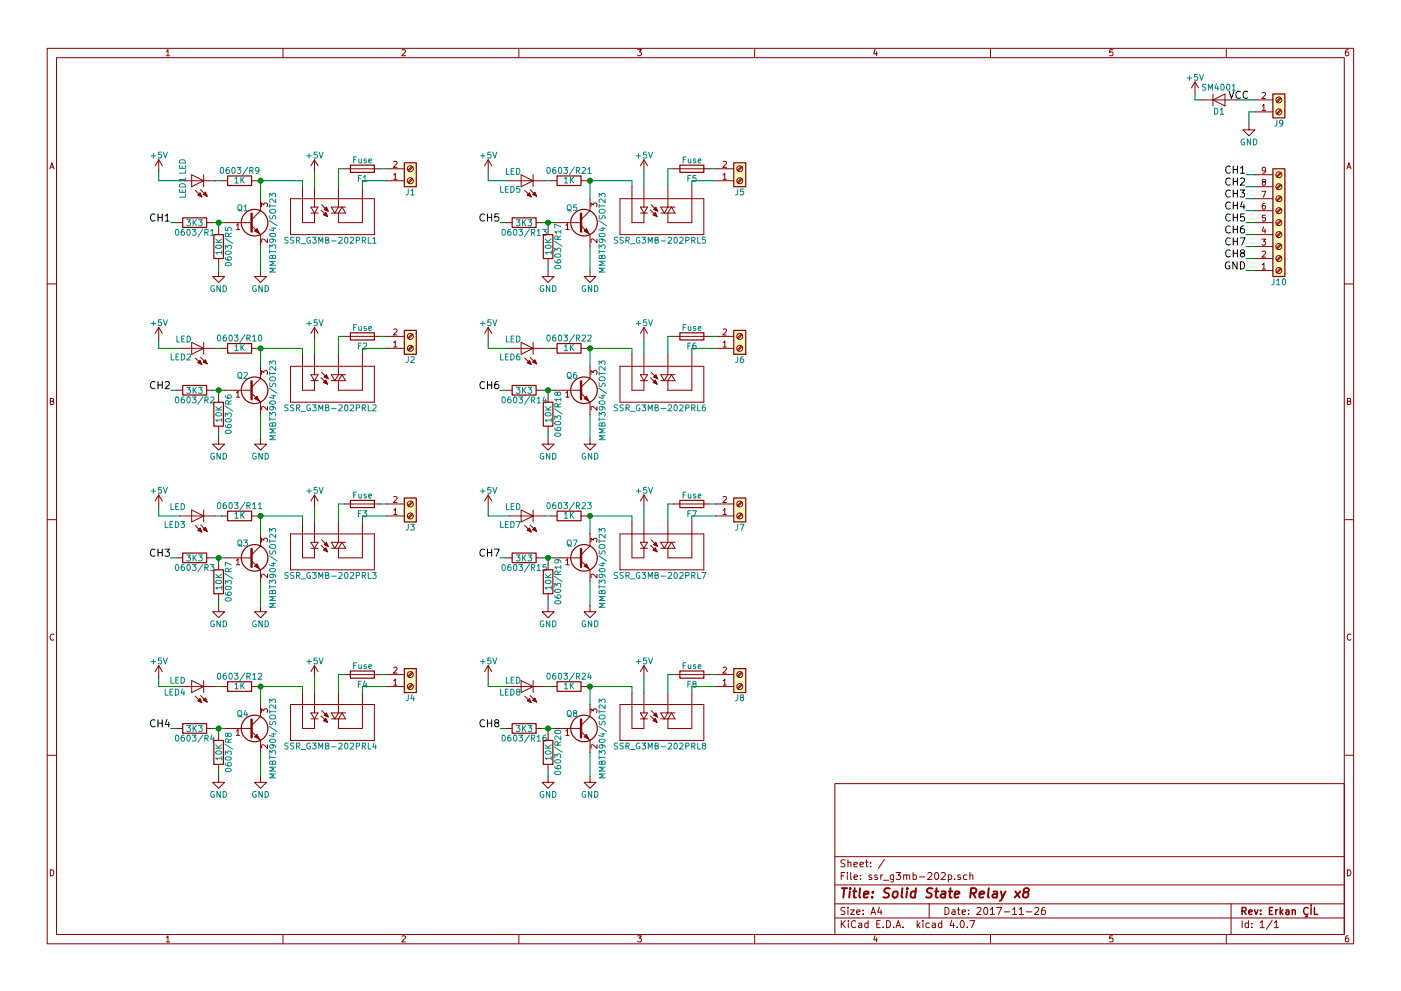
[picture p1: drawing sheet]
EESchema Schematic File Version 2
LIBS:74lvc
LIBS:74xgxx
LIBS:74xx
LIBS:ac-dc
LIBS:actel
LIBS:adafruit
LIBS:adc-dac
LIBS:allegro
LIBS:Altera
LIBS:analog_devices
LIBS:analog_switches
LIBS:atmel
LIBS:audio
LIBS:barrel_jack
LIBS:battery
LIBS:battery_management
LIBS:bbd
LIBS:beaglebone_black
LIBS:bosch
LIBS:brooktre
LIBS:ck
LIBS:cmos_ieee
LIBS:cmos4000
LIBS:conn
LIBS:conn_power
LIBS:conn_rf
LIBS:conn_rj
LIBS:Connector
LIBS:contrib
LIBS:crystal
LIBS:cypress
LIBS:dc-dc
LIBS:ddr2_sdram_sodimm
LIBS:device
LIBS:digital-audio
LIBS:diode
LIBS:display
LIBS:driver_gate
LIBS:dsp
LIBS:DSP_Microchip_DSPIC33
LIBS:elec-unifil
LIBS:EP4CE6E22C8N
LIBS:epcos
LIBS:epcos_dcc6c
LIBS:erkanKicad
LIBS:ESD_Protection
LIBS:Espressif
LIBS:fbead
LIBS:fiducial
LIBS:FPGA_Actel
LIBS:freescale_mcu
LIBS:ftdi
LIBS:GeekAmmo
LIBS:gennum
LIBS:graphic
LIBS:graphic_symbols
LIBS:hackrf_expansion
LIBS:hc11
LIBS:hdmi
LIBS:header
LIBS:hirose
LIBS:hole
LIBS:infineon
LIBS:intel
LIBS:interface
LIBS:intersil
LIBS:io_expander
LIBS:ir
LIBS:Lattice
LIBS:lcd_kingtech
LIBS:LED
LIBS:leds
LIBS:LEM
LIBS:LilyPad-Wearables
LIBS:linear
LIBS:Logic_74xgxx
LIBS:Logic_74xx
LIBS:Logic_CMOS_4000
LIBS:Logic_CMOS_IEEE
LIBS:logic_programmable
LIBS:Logic_TTL_IEEE
LIBS:logo
LIBS:ltc
LIBS:maxim
LIBS:MCU_Microchip_PIC10
LIBS:MCU_Microchip_PIC12
LIBS:MCU_Microchip_PIC16
LIBS:MCU_Microchip_PIC18
LIBS:MCU_Microchip_PIC24
LIBS:MCU_Microchip_PIC32
LIBS:MCU_NXP_Kinetis
LIBS:MCU_NXP_LPC
LIBS:MCU_NXP_S08
LIBS:MCU_Parallax
LIBS:MCU_ST_STM8
LIBS:MCU_ST_STM32
LIBS:MCU_Texas_MSP430
LIBS:mechanical
LIBS:memory
LIBS:microchip
LIBS:microchip_dspic33dsc
LIBS:microchip_pic10mcu
LIBS:microchip_pic12mcu
LIBS:microchip_pic16mcu
LIBS:microchip_pic18mcu
LIBS:microchip_pic24mcu
LIBS:microchip_pic32mcu
LIBS:microcontrollers
LIBS:microphone
LIBS:minicircuits
LIBS:modules
LIBS:molex
LIBS:mosfet
LIBS:Motor
LIBS:motor_drivers
LIBS:motorola
LIBS:motors
LIBS:msp430
LIBS:newhaven
LIBS:nordicsemi
LIBS:noritake
LIBS:nuf2101mt1g
LIBS:nxp
LIBS:nxp_armmcu
LIBS:nxp_micro
LIBS:OLIMEX_Antennas
LIBS:OLIMEX_Buttons
LIBS:OLIMEX_Cases
LIBS:OLIMEX_Connectors
LIBS:OLIMEX_Devices
LIBS:OLIMEX_Diodes
LIBS:OLIMEX_IC
LIBS:OLIMEX_Jumpers
LIBS:OLIMEX_OTHER
LIBS:OLIMEX_Power
LIBS:OLIMEX_RCL
LIBS:OLIMEX_Regulators
LIBS:OLIMEX_Switches
LIBS:OLIMEX_Transistors
LIBS:on_cat24c256
LIBS:on_semi
LIBS:onsemi
LIBS:opto
LIBS:osc
LIBS:Oscillators
LIBS:passive
LIBS:philips
LIBS:power
LIBS:Power_Management
LIBS:powerint
LIBS:pspice
LIBS:r_sense
LIBS:references
LIBS:regul
LIBS:regulator
LIBS:Relay
LIBS:relays
LIBS:rf_antenna
LIBS:rf_lna
LIBS:rfcom
LIBS:RFSolutions
LIBS:samtec
LIBS:sd
LIBS:Sensor_Current
LIBS:sensors
LIBS:sharebrained
LIBS:silabs
LIBS:siliconi
LIBS:SparkFun-Aesthetics
LIBS:SparkFun-AnalogIC
LIBS:SparkFun-Boards
LIBS:SparkFun-Capacitors
LIBS:SparkFun-Connectors
LIBS:SparkFun-DigitalIC
LIBS:SparkFun-DiscreteSemi
LIBS:SparkFun-Displays
LIBS:SparkFun-Electromechanical
LIBS:SparkFun-FreqCtrl
LIBS:SparkFun-LED
LIBS:SparkFun-Passives
LIBS:SparkFun-PowerIC
LIBS:SparkFun-Resistors
LIBS:SparkFun-Retired
LIBS:SparkFun-RF
LIBS:SparkFun-Sensors
LIBS:stm8
LIBS:stm32
LIBS:supertex
LIBS:supply
LIBS:switch
LIBS:switches
LIBS:Teensy_3_and_LC_Series_Boards_v1.1
LIBS:terminal_block
LIBS:texas
LIBS:ti
LIBS:ti_cc
LIBS:tp
LIBS:transf
LIBS:Transformer
LIBS:Transistor
LIBS:transistors
LIBS:triac_thyristor
LIBS:trs_jack
LIBS:ttl_ieee
LIBS:usb3_esd_son50-10
LIBS:usb3_micro_ab
LIBS:User-Submitted
LIBS:Valve
LIBS:valves
LIBS:video
LIBS:w_analog
LIBS:w_connectors
LIBS:w_device
LIBS:w_logic
LIBS:w_memory
LIBS:w_microcontrollers
LIBS:w_opto
LIBS:w_relay
LIBS:w_rtx
LIBS:w_transistor
LIBS:w_vacuum
LIBS:wiznet
LIBS:wolfson
LIBS:Worldsemi
LIBS:Xicor
LIBS:xilinx
LIBS:zetex
LIBS:Zilog
EELAYER 25 0
EELAYER END
$Descr A4 11693 8268
encoding utf-8
Sheet 1 1
Title "Solid State Relay x8"
Date "2017-11-26"
Rev "Erkan ÇİL"
Comp ""
Comment1 ""
Comment2 ""
Comment3 ""
Comment4 ""
$EndDescr
$Comp
L RELAY-SOLIDSTATEPTH RL1
U 1 1
P 2725 1750
F 0 "RL1" H 2300 1975 50  0000 L BNN
F 1 "SSR_G3MB-202P " H 2400 1975 50  0000 L BNN
F 2 "Relays_THT:G3MB-202P" H 2755 1900 20  0001 C CNN
F 3 "" H 2725 1750 60  0001 C CNN
	1    2725 1750
	-1   0    0    1   
$EndComp
$Comp
L MMBT3904 Q1
U 1 1
P 2075 1850
F 0 "Q1" H 1975 1975 50  0000 L CNN
F 1 "MMBT3904/SOT23" V 2275 1425 50  0000 L CNN
F 2 "TO_SOT_Packages_SMD:SOT-23" H 2275 1775 50  0001 L CIN
F 3 "" H 2075 1850 50  0001 L CNN
	1    2075 1850
	1    0    0    -1  
$EndComp
$Comp
L LED LED1
U 1 1
P 1600 1500
F 0 "LED1" H 1450 1550 50  0000 L BNN
F 1 "LED" H 1650 1550 50  0000 L BNN
F 2 "LEDs:LED_0805" H 1630 1650 20  0001 C CNN
F 3 "" H 1600 1500 60  0001 C CNN
	1    1600 1500
	0    -1   -1   0   
$EndComp
$Comp
L R 0603/R9
U 1 1
P 2000 1500
F 0 "0603/R9" V 2080 1500 50  0000 C CNN
F 1 "1K" V 2000 1500 50  0000 C CNN
F 2 "Resistors_SMD:R_0603" V 1930 1500 50  0001 C CNN
F 3 "" H 2000 1500 50  0001 C CNN
	1    2000 1500
	0    -1   -1   0   
$EndComp
$Comp
L R 0603/R1
U 1 1
P 1625 1850
F 0 "0603/R1" V 1705 1850 50  0000 C CNN
F 1 "3K3" V 1625 1850 50  0000 C CNN
F 2 "Resistors_SMD:R_0603" V 1555 1850 50  0001 C CNN
F 3 "" H 1625 1850 50  0001 C CNN
	1    1625 1850
	0    1    1    0   
$EndComp
$Comp
L R 0603/R5
U 1 1
P 1825 2050
F 0 "0603/R5" V 1905 2050 50  0000 C CNN
F 1 "10K" V 1825 2050 50  0000 C CNN
F 2 "Resistors_SMD:R_0603" V 1755 2050 50  0001 C CNN
F 3 "" H 1825 2050 50  0001 C CNN
	1    1825 2050
	1    0    0    -1  
$EndComp
$Comp
L +5V #PWR01
U 1 1
P 9975 775
F 0 "#PWR01" H 9975 625 50  0001 C CNN
F 1 "+5V" H 9975 915 50  0000 C CNN
F 2 "" H 9975 775 50  0001 C CNN
F 3 "" H 9975 775 50  0001 C CNN
	1    9975 775 
	-1   0    0    -1  
$EndComp
$Comp
L +5V #PWR02
U 1 1
P 2625 1425
F 0 "#PWR02" H 2625 1275 50  0001 C CNN
F 1 "+5V" H 2625 1565 50  0000 C CNN
F 2 "" H 2625 1425 50  0001 C CNN
F 3 "" H 2625 1425 50  0001 C CNN
	1    2625 1425
	1    0    0    -1  
$EndComp
$Comp
L GND #PWR03
U 1 1
P 10425 1025
F 0 "#PWR03" H 10425 775 50  0001 C CNN
F 1 "GND" H 10425 875 50  0000 C CNN
F 2 "" H 10425 1025 50  0001 C CNN
F 3 "" H 10425 1025 50  0001 C CNN
	1    10425 1025
	-1   0    0    -1  
$EndComp
$Comp
L GND #PWR04
U 1 1
P 1825 2250
F 0 "#PWR04" H 1825 2000 50  0001 C CNN
F 1 "GND" H 1825 2100 50  0000 C CNN
F 2 "" H 1825 2250 50  0001 C CNN
F 3 "" H 1825 2250 50  0001 C CNN
	1    1825 2250
	1    0    0    -1  
$EndComp
$Comp
L GND #PWR05
U 1 1
P 2175 2250
F 0 "#PWR05" H 2175 2000 50  0001 C CNN
F 1 "GND" H 2175 2100 50  0000 C CNN
F 2 "" H 2175 2250 50  0001 C CNN
F 3 "" H 2175 2250 50  0001 C CNN
	1    2175 2250
	1    0    0    -1  
$EndComp
$Comp
L Screw_Terminal_01x02 J1
U 1 1
P 3425 1500
F 0 "J1" H 3425 1600 50  0000 C CNN
F 1 "Screw_Terminal_01x02" H 3425 1300 50  0001 C CNN
F 2 "Connectors_Terminal_Blocks:TerminalBlock_Pheonix_PT-3.5mm_2pol" H 3425 1500 50  0001 C CNN
F 3 "" H 3425 1500 50  0001 C CNN
	1    3425 1500
	1    0    0    1   
$EndComp
Wire Wire Line
	1850 1500 1800 1500
Wire Wire Line
	2150 1500 2525 1500
Wire Wire Line
	2175 2250 2175 2050
Wire Wire Line
	1775 1850 1875 1850
Wire Wire Line
	10475 925  10425 925 
Wire Wire Line
	10425 925  10425 1025
Wire Wire Line
	10475 825  10325 825 
$Comp
L +5V #PWR06
U 1 1
P 1325 1425
F 0 "#PWR06" H 1325 1275 50  0001 C CNN
F 1 "+5V" H 1325 1565 50  0000 C CNN
F 2 "" H 1325 1425 50  0001 C CNN
F 3 "" H 1325 1425 50  0001 C CNN
	1    1325 1425
	1    0    0    -1  
$EndComp
Wire Wire Line
	1825 1900 1825 1850
Connection ~ 1825 1850
Wire Wire Line
	1825 2250 1825 2200
$Comp
L Fuse F1
U 1 1
P 3025 1400
F 0 "F1" V 3105 1400 50  0000 C CNN
F 1 "Fuse" V 2950 1400 50  0000 C CNN
F 2 "Resistors_THT:R_Axial_DIN0207_L6.3mm_D2.5mm_P10.16mm_Horizontal" V 2955 1400 50  0001 C CNN
F 3 "" H 3025 1400 50  0001 C CNN
	1    3025 1400
	0    1    1    0   
$EndComp
Wire Wire Line
	3225 1400 3175 1400
$Comp
L SM4001 D1
U 1 1
P 10175 825
F 0 "D1" H 10175 925 50  0000 C CNN
F 1 "SM4001" H 10175 725 50  0000 C CNN
F 2 "Diodes_SMD:D_1206" H 10175 650 50  0001 C CNN
F 3 "" H 10175 825 50  0001 C CNN
	1    10175 825 
	1    0    0    1   
$EndComp
Wire Wire Line
	10025 825  9975 825 
Wire Wire Line
	9975 825  9975 775 
$Comp
L Screw_Terminal_01x02 J9
U 1 1
P 10675 925
F 0 "J9" H 10675 1025 50  0000 C CNN
F 1 "Screw_Terminal_01x02" H 10500 1250 50  0001 C CNN
F 2 "Connectors_Terminal_Blocks:TerminalBlock_Pheonix_PT-3.5mm_2pol" H 10675 925 50  0001 C CNN
F 3 "" H 10675 925 50  0001 C CNN
	1    10675 925 
	1    0    0    1   
$EndComp
Wire Wire Line
	2525 1500 2525 1550
Wire Wire Line
	2625 1550 2625 1425
Wire Wire Line
	3225 1500 3025 1500
Wire Wire Line
	3025 1500 3025 1550
Wire Wire Line
	2875 1400 2825 1400
Wire Wire Line
	2825 1400 2825 1550
Wire Wire Line
	1325 1500 1500 1500
Wire Wire Line
	2175 1650 2175 1500
Connection ~ 2175 1500
Wire Wire Line
	1475 1850 1425 1850
$Comp
L Screw_Terminal_01x09 J10
U 1 1
P 10675 1850
F 0 "J10" H 10675 2350 50  0000 C CNN
F 1 "Screw_Terminal_01x09" H 10675 1350 50  0001 C CNN
F 2 "Connectors_Terminal_Blocks:TerminalBlock_Pheonix_PT-3.5mm_9pol" H 10675 1850 50  0001 C CNN
F 3 "" H 10675 1850 50  0001 C CNN
	1    10675 1850
	1    0    0    1   
$EndComp
Wire Wire Line
	10475 1550 10400 1550
Text Label 10400 1550 2    60   ~ 0
CH2
Wire Wire Line
	10475 1450 10400 1450
Text Label 10400 1450 2    60   ~ 0
CH1
Wire Wire Line
	10475 1750 10400 1750
Text Label 10400 1750 2    60   ~ 0
CH4
Wire Wire Line
	10475 1650 10400 1650
Text Label 10400 1650 2    60   ~ 0
CH3
Wire Wire Line
	10475 1950 10400 1950
Text Label 10400 1950 2    60   ~ 0
CH6
Wire Wire Line
	10475 1850 10400 1850
Text Label 10400 1850 2    60   ~ 0
CH5
Wire Wire Line
	10475 2150 10400 2150
Text Label 10400 2150 2    60   ~ 0
CH8
Wire Wire Line
	10475 2050 10400 2050
Text Label 10400 2050 2    60   ~ 0
CH7
Wire Wire Line
	10475 2250 10400 2250
Text Label 10400 2250 2    60   ~ 0
GND
Text Label 1425 1850 2    60   ~ 0
CH1
Wire Wire Line
	1325 1425 1325 1500
Text Label 10425 825  2    60   ~ 0
VCC
$Comp
L RELAY-SOLIDSTATEPTH RL5
U 1 1
P 5475 1750
F 0 "RL5" H 5050 1975 50  0000 L BNN
F 1 "SSR_G3MB-202P " H 5150 1975 50  0000 L BNN
F 2 "Relays_THT:G3MB-202P" H 5505 1900 20  0001 C CNN
F 3 "" H 5475 1750 60  0001 C CNN
	1    5475 1750
	-1   0    0    1   
$EndComp
$Comp
L MMBT3904 Q5
U 1 1
P 4825 1850
F 0 "Q5" H 4725 1975 50  0000 L CNN
F 1 "MMBT3904/SOT23" V 5025 1425 50  0000 L CNN
F 2 "TO_SOT_Packages_SMD:SOT-23" H 5025 1775 50  0001 L CIN
F 3 "" H 4825 1850 50  0001 L CNN
	1    4825 1850
	1    0    0    -1  
$EndComp
$Comp
L LED LED5
U 1 1
P 4350 1500
F 0 "LED5" V 4300 1500 50  0000 L BNN
F 1 "LED" V 4450 1500 50  0000 L BNN
F 2 "LEDs:LED_0805" H 4380 1650 20  0001 C CNN
F 3 "" H 4350 1500 60  0001 C CNN
	1    4350 1500
	0    -1   -1   0   
$EndComp
$Comp
L R 0603/R21
U 1 1
P 4750 1500
F 0 "0603/R21" V 4830 1500 50  0000 C CNN
F 1 "1K" V 4750 1500 50  0000 C CNN
F 2 "Resistors_SMD:R_0603" V 4680 1500 50  0001 C CNN
F 3 "" H 4750 1500 50  0001 C CNN
	1    4750 1500
	0    -1   -1   0   
$EndComp
$Comp
L R 0603/R13
U 1 1
P 4375 1850
F 0 "0603/R13" V 4455 1850 50  0000 C CNN
F 1 "3K3" V 4375 1850 50  0000 C CNN
F 2 "Resistors_SMD:R_0603" V 4305 1850 50  0001 C CNN
F 3 "" H 4375 1850 50  0001 C CNN
	1    4375 1850
	0    1    1    0   
$EndComp
$Comp
L R 0603/R17
U 1 1
P 4575 2050
F 0 "0603/R17" V 4655 2050 50  0000 C CNN
F 1 "10K" V 4575 2050 50  0000 C CNN
F 2 "Resistors_SMD:R_0603" V 4505 2050 50  0001 C CNN
F 3 "" H 4575 2050 50  0001 C CNN
	1    4575 2050
	1    0    0    -1  
$EndComp
$Comp
L +5V #PWR07
U 1 1
P 5375 1425
F 0 "#PWR07" H 5375 1275 50  0001 C CNN
F 1 "+5V" H 5375 1565 50  0000 C CNN
F 2 "" H 5375 1425 50  0001 C CNN
F 3 "" H 5375 1425 50  0001 C CNN
	1    5375 1425
	1    0    0    -1  
$EndComp
$Comp
L GND #PWR08
U 1 1
P 4575 2250
F 0 "#PWR08" H 4575 2000 50  0001 C CNN
F 1 "GND" H 4575 2100 50  0000 C CNN
F 2 "" H 4575 2250 50  0001 C CNN
F 3 "" H 4575 2250 50  0001 C CNN
	1    4575 2250
	1    0    0    -1  
$EndComp
$Comp
L GND #PWR09
U 1 1
P 4925 2250
F 0 "#PWR09" H 4925 2000 50  0001 C CNN
F 1 "GND" H 4925 2100 50  0000 C CNN
F 2 "" H 4925 2250 50  0001 C CNN
F 3 "" H 4925 2250 50  0001 C CNN
	1    4925 2250
	1    0    0    -1  
$EndComp
$Comp
L Screw_Terminal_01x02 J5
U 1 1
P 6175 1500
F 0 "J5" H 6175 1600 50  0000 C CNN
F 1 "Screw_Terminal_01x02" H 6175 1300 50  0001 C CNN
F 2 "Connectors_Terminal_Blocks:TerminalBlock_Pheonix_PT-3.5mm_2pol" H 6175 1500 50  0001 C CNN
F 3 "" H 6175 1500 50  0001 C CNN
	1    6175 1500
	1    0    0    1   
$EndComp
Wire Wire Line
	4600 1500 4550 1500
Wire Wire Line
	4900 1500 5275 1500
Wire Wire Line
	4925 2250 4925 2050
Wire Wire Line
	4525 1850 4625 1850
$Comp
L +5V #PWR010
U 1 1
P 4075 1425
F 0 "#PWR010" H 4075 1275 50  0001 C CNN
F 1 "+5V" H 4075 1565 50  0000 C CNN
F 2 "" H 4075 1425 50  0001 C CNN
F 3 "" H 4075 1425 50  0001 C CNN
	1    4075 1425
	1    0    0    -1  
$EndComp
Wire Wire Line
	4575 1900 4575 1850
Connection ~ 4575 1850
Wire Wire Line
	4575 2250 4575 2200
$Comp
L Fuse F5
U 1 1
P 5775 1400
F 0 "F5" V 5855 1400 50  0000 C CNN
F 1 "Fuse" V 5700 1400 50  0000 C CNN
F 2 "Resistors_THT:R_Axial_DIN0207_L6.3mm_D2.5mm_P10.16mm_Horizontal" V 5705 1400 50  0001 C CNN
F 3 "" H 5775 1400 50  0001 C CNN
	1    5775 1400
	0    1    1    0   
$EndComp
Wire Wire Line
	5975 1400 5925 1400
Wire Wire Line
	5275 1500 5275 1550
Wire Wire Line
	5375 1550 5375 1425
Wire Wire Line
	5975 1500 5775 1500
Wire Wire Line
	5775 1500 5775 1550
Wire Wire Line
	5625 1400 5575 1400
Wire Wire Line
	5575 1400 5575 1550
Wire Wire Line
	4075 1500 4250 1500
Wire Wire Line
	4925 1650 4925 1500
Connection ~ 4925 1500
Wire Wire Line
	4225 1850 4175 1850
Text Label 4175 1850 2    60   ~ 0
CH5
Wire Wire Line
	4075 1425 4075 1500
$Comp
L RELAY-SOLIDSTATEPTH RL2
U 1 1
P 2725 3150
F 0 "RL2" H 2300 3375 50  0000 L BNN
F 1 "SSR_G3MB-202P " H 2400 3375 50  0000 L BNN
F 2 "Relays_THT:G3MB-202P" H 2755 3300 20  0001 C CNN
F 3 "" H 2725 3150 60  0001 C CNN
	1    2725 3150
	-1   0    0    1   
$EndComp
$Comp
L MMBT3904 Q2
U 1 1
P 2075 3250
F 0 "Q2" H 1975 3375 50  0000 L CNN
F 1 "MMBT3904/SOT23" V 2275 2825 50  0000 L CNN
F 2 "TO_SOT_Packages_SMD:SOT-23" H 2275 3175 50  0001 L CIN
F 3 "" H 2075 3250 50  0001 L CNN
	1    2075 3250
	1    0    0    -1  
$EndComp
$Comp
L LED LED2
U 1 1
P 1600 2900
F 0 "LED2" V 1550 2900 50  0000 L BNN
F 1 "LED" V 1700 2900 50  0000 L BNN
F 2 "LEDs:LED_0805" H 1630 3050 20  0001 C CNN
F 3 "" H 1600 2900 60  0001 C CNN
	1    1600 2900
	0    -1   -1   0   
$EndComp
$Comp
L R 0603/R10
U 1 1
P 2000 2900
F 0 "0603/R10" V 2080 2900 50  0000 C CNN
F 1 "1K" V 2000 2900 50  0000 C CNN
F 2 "Resistors_SMD:R_0603" V 1930 2900 50  0001 C CNN
F 3 "" H 2000 2900 50  0001 C CNN
	1    2000 2900
	0    -1   -1   0   
$EndComp
$Comp
L R 0603/R2
U 1 1
P 1625 3250
F 0 "0603/R2" V 1705 3250 50  0000 C CNN
F 1 "3K3" V 1625 3250 50  0000 C CNN
F 2 "Resistors_SMD:R_0603" V 1555 3250 50  0001 C CNN
F 3 "" H 1625 3250 50  0001 C CNN
	1    1625 3250
	0    1    1    0   
$EndComp
$Comp
L R 0603/R6
U 1 1
P 1825 3450
F 0 "0603/R6" V 1905 3450 50  0000 C CNN
F 1 "10K" V 1825 3450 50  0000 C CNN
F 2 "Resistors_SMD:R_0603" V 1755 3450 50  0001 C CNN
F 3 "" H 1825 3450 50  0001 C CNN
	1    1825 3450
	1    0    0    -1  
$EndComp
$Comp
L +5V #PWR011
U 1 1
P 2625 2825
F 0 "#PWR011" H 2625 2675 50  0001 C CNN
F 1 "+5V" H 2625 2965 50  0000 C CNN
F 2 "" H 2625 2825 50  0001 C CNN
F 3 "" H 2625 2825 50  0001 C CNN
	1    2625 2825
	1    0    0    -1  
$EndComp
$Comp
L GND #PWR012
U 1 1
P 1825 3650
F 0 "#PWR012" H 1825 3400 50  0001 C CNN
F 1 "GND" H 1825 3500 50  0000 C CNN
F 2 "" H 1825 3650 50  0001 C CNN
F 3 "" H 1825 3650 50  0001 C CNN
	1    1825 3650
	1    0    0    -1  
$EndComp
$Comp
L GND #PWR013
U 1 1
P 2175 3650
F 0 "#PWR013" H 2175 3400 50  0001 C CNN
F 1 "GND" H 2175 3500 50  0000 C CNN
F 2 "" H 2175 3650 50  0001 C CNN
F 3 "" H 2175 3650 50  0001 C CNN
	1    2175 3650
	1    0    0    -1  
$EndComp
$Comp
L Screw_Terminal_01x02 J2
U 1 1
P 3425 2900
F 0 "J2" H 3425 3000 50  0000 C CNN
F 1 "Screw_Terminal_01x02" H 3425 2700 50  0001 C CNN
F 2 "Connectors_Terminal_Blocks:TerminalBlock_Pheonix_PT-3.5mm_2pol" H 3425 2900 50  0001 C CNN
F 3 "" H 3425 2900 50  0001 C CNN
	1    3425 2900
	1    0    0    1   
$EndComp
Wire Wire Line
	1850 2900 1800 2900
Wire Wire Line
	2150 2900 2525 2900
Wire Wire Line
	2175 3650 2175 3450
Wire Wire Line
	1775 3250 1875 3250
$Comp
L +5V #PWR014
U 1 1
P 1325 2825
F 0 "#PWR014" H 1325 2675 50  0001 C CNN
F 1 "+5V" H 1325 2965 50  0000 C CNN
F 2 "" H 1325 2825 50  0001 C CNN
F 3 "" H 1325 2825 50  0001 C CNN
	1    1325 2825
	1    0    0    -1  
$EndComp
Wire Wire Line
	1825 3300 1825 3250
Connection ~ 1825 3250
Wire Wire Line
	1825 3650 1825 3600
$Comp
L Fuse F2
U 1 1
P 3025 2800
F 0 "F2" V 3105 2800 50  0000 C CNN
F 1 "Fuse" V 2950 2800 50  0000 C CNN
F 2 "Resistors_THT:R_Axial_DIN0207_L6.3mm_D2.5mm_P10.16mm_Horizontal" V 2955 2800 50  0001 C CNN
F 3 "" H 3025 2800 50  0001 C CNN
	1    3025 2800
	0    1    1    0   
$EndComp
Wire Wire Line
	3225 2800 3175 2800
Wire Wire Line
	2525 2900 2525 2950
Wire Wire Line
	2625 2950 2625 2825
Wire Wire Line
	3225 2900 3025 2900
Wire Wire Line
	3025 2900 3025 2950
Wire Wire Line
	2875 2800 2825 2800
Wire Wire Line
	2825 2800 2825 2950
Wire Wire Line
	1325 2900 1500 2900
Wire Wire Line
	2175 3050 2175 2900
Connection ~ 2175 2900
Wire Wire Line
	1475 3250 1425 3250
Text Label 1425 3250 2    60   ~ 0
CH2
Wire Wire Line
	1325 2825 1325 2900
$Comp
L RELAY-SOLIDSTATEPTH RL6
U 1 1
P 5475 3150
F 0 "RL6" H 5050 3375 50  0000 L BNN
F 1 "SSR_G3MB-202P " H 5150 3375 50  0000 L BNN
F 2 "Relays_THT:G3MB-202P" H 5505 3300 20  0001 C CNN
F 3 "" H 5475 3150 60  0001 C CNN
	1    5475 3150
	-1   0    0    1   
$EndComp
$Comp
L MMBT3904 Q6
U 1 1
P 4825 3250
F 0 "Q6" H 4725 3375 50  0000 L CNN
F 1 "MMBT3904/SOT23" V 5025 2825 50  0000 L CNN
F 2 "TO_SOT_Packages_SMD:SOT-23" H 5025 3175 50  0001 L CIN
F 3 "" H 4825 3250 50  0001 L CNN
	1    4825 3250
	1    0    0    -1  
$EndComp
$Comp
L LED LED6
U 1 1
P 4350 2900
F 0 "LED6" V 4300 2900 50  0000 L BNN
F 1 "LED" V 4450 2900 50  0000 L BNN
F 2 "LEDs:LED_0805" H 4380 3050 20  0001 C CNN
F 3 "" H 4350 2900 60  0001 C CNN
	1    4350 2900
	0    -1   -1   0   
$EndComp
$Comp
L R 0603/R22
U 1 1
P 4750 2900
F 0 "0603/R22" V 4830 2900 50  0000 C CNN
F 1 "1K" V 4750 2900 50  0000 C CNN
F 2 "Resistors_SMD:R_0603" V 4680 2900 50  0001 C CNN
F 3 "" H 4750 2900 50  0001 C CNN
	1    4750 2900
	0    -1   -1   0   
$EndComp
$Comp
L R 0603/R14
U 1 1
P 4375 3250
F 0 "0603/R14" V 4455 3250 50  0000 C CNN
F 1 "3K3" V 4375 3250 50  0000 C CNN
F 2 "Resistors_SMD:R_0603" V 4305 3250 50  0001 C CNN
F 3 "" H 4375 3250 50  0001 C CNN
	1    4375 3250
	0    1    1    0   
$EndComp
$Comp
L R 0603/R18
U 1 1
P 4575 3450
F 0 "0603/R18" V 4655 3450 50  0000 C CNN
F 1 "10K" V 4575 3450 50  0000 C CNN
F 2 "Resistors_SMD:R_0603" V 4505 3450 50  0001 C CNN
F 3 "" H 4575 3450 50  0001 C CNN
	1    4575 3450
	1    0    0    -1  
$EndComp
$Comp
L +5V #PWR015
U 1 1
P 5375 2825
F 0 "#PWR015" H 5375 2675 50  0001 C CNN
F 1 "+5V" H 5375 2965 50  0000 C CNN
F 2 "" H 5375 2825 50  0001 C CNN
F 3 "" H 5375 2825 50  0001 C CNN
	1    5375 2825
	1    0    0    -1  
$EndComp
$Comp
L GND #PWR016
U 1 1
P 4575 3650
F 0 "#PWR016" H 4575 3400 50  0001 C CNN
F 1 "GND" H 4575 3500 50  0000 C CNN
F 2 "" H 4575 3650 50  0001 C CNN
F 3 "" H 4575 3650 50  0001 C CNN
	1    4575 3650
	1    0    0    -1  
$EndComp
$Comp
L GND #PWR017
U 1 1
P 4925 3650
F 0 "#PWR017" H 4925 3400 50  0001 C CNN
F 1 "GND" H 4925 3500 50  0000 C CNN
F 2 "" H 4925 3650 50  0001 C CNN
F 3 "" H 4925 3650 50  0001 C CNN
	1    4925 3650
	1    0    0    -1  
$EndComp
$Comp
L Screw_Terminal_01x02 J6
U 1 1
P 6175 2900
F 0 "J6" H 6175 3000 50  0000 C CNN
F 1 "Screw_Terminal_01x02" H 6175 2700 50  0001 C CNN
F 2 "Connectors_Terminal_Blocks:TerminalBlock_Pheonix_PT-3.5mm_2pol" H 6175 2900 50  0001 C CNN
F 3 "" H 6175 2900 50  0001 C CNN
	1    6175 2900
	1    0    0    1   
$EndComp
Wire Wire Line
	4600 2900 4550 2900
Wire Wire Line
	4900 2900 5275 2900
Wire Wire Line
	4925 3650 4925 3450
Wire Wire Line
	4525 3250 4625 3250
$Comp
L +5V #PWR018
U 1 1
P 4075 2825
F 0 "#PWR018" H 4075 2675 50  0001 C CNN
F 1 "+5V" H 4075 2965 50  0000 C CNN
F 2 "" H 4075 2825 50  0001 C CNN
F 3 "" H 4075 2825 50  0001 C CNN
	1    4075 2825
	1    0    0    -1  
$EndComp
Wire Wire Line
	4575 3300 4575 3250
Connection ~ 4575 3250
Wire Wire Line
	4575 3650 4575 3600
$Comp
L Fuse F6
U 1 1
P 5775 2800
F 0 "F6" V 5855 2800 50  0000 C CNN
F 1 "Fuse" V 5700 2800 50  0000 C CNN
F 2 "Resistors_THT:R_Axial_DIN0207_L6.3mm_D2.5mm_P10.16mm_Horizontal" V 5705 2800 50  0001 C CNN
F 3 "" H 5775 2800 50  0001 C CNN
	1    5775 2800
	0    1    1    0   
$EndComp
Wire Wire Line
	5975 2800 5925 2800
Wire Wire Line
	5275 2900 5275 2950
Wire Wire Line
	5375 2950 5375 2825
Wire Wire Line
	5975 2900 5775 2900
Wire Wire Line
	5775 2900 5775 2950
Wire Wire Line
	5625 2800 5575 2800
Wire Wire Line
	5575 2800 5575 2950
Wire Wire Line
	4075 2900 4250 2900
Wire Wire Line
	4925 3050 4925 2900
Connection ~ 4925 2900
Wire Wire Line
	4225 3250 4175 3250
Text Label 4175 3250 2    60   ~ 0
CH6
Wire Wire Line
	4075 2825 4075 2900
$Comp
L RELAY-SOLIDSTATEPTH RL3
U 1 1
P 2725 4550
F 0 "RL3" H 2300 4775 50  0000 L BNN
F 1 "SSR_G3MB-202P " H 2400 4775 50  0000 L BNN
F 2 "Relays_THT:G3MB-202P" H 2755 4700 20  0001 C CNN
F 3 "" H 2725 4550 60  0001 C CNN
	1    2725 4550
	-1   0    0    1   
$EndComp
$Comp
L MMBT3904 Q3
U 1 1
P 2075 4650
F 0 "Q3" H 1975 4775 50  0000 L CNN
F 1 "MMBT3904/SOT23" V 2275 4225 50  0000 L CNN
F 2 "TO_SOT_Packages_SMD:SOT-23" H 2275 4575 50  0001 L CIN
F 3 "" H 2075 4650 50  0001 L CNN
	1    2075 4650
	1    0    0    -1  
$EndComp
$Comp
L LED LED3
U 1 1
P 1600 4300
F 0 "LED3" V 1550 4350 50  0000 L BNN
F 1 "LED" V 1700 4350 50  0000 L BNN
F 2 "LEDs:LED_0805" H 1630 4450 20  0001 C CNN
F 3 "" H 1600 4300 60  0001 C CNN
	1    1600 4300
	0    -1   -1   0   
$EndComp
$Comp
L R 0603/R11
U 1 1
P 2000 4300
F 0 "0603/R11" V 2080 4300 50  0000 C CNN
F 1 "1K" V 2000 4300 50  0000 C CNN
F 2 "Resistors_SMD:R_0603" V 1930 4300 50  0001 C CNN
F 3 "" H 2000 4300 50  0001 C CNN
	1    2000 4300
	0    -1   -1   0   
$EndComp
$Comp
L R 0603/R3
U 1 1
P 1625 4650
F 0 "0603/R3" V 1705 4650 50  0000 C CNN
F 1 "3K3" V 1625 4650 50  0000 C CNN
F 2 "Resistors_SMD:R_0603" V 1555 4650 50  0001 C CNN
F 3 "" H 1625 4650 50  0001 C CNN
	1    1625 4650
	0    1    1    0   
$EndComp
$Comp
L R 0603/R7
U 1 1
P 1825 4850
F 0 "0603/R7" V 1905 4850 50  0000 C CNN
F 1 "10K" V 1825 4850 50  0000 C CNN
F 2 "Resistors_SMD:R_0603" V 1755 4850 50  0001 C CNN
F 3 "" H 1825 4850 50  0001 C CNN
	1    1825 4850
	1    0    0    -1  
$EndComp
$Comp
L +5V #PWR019
U 1 1
P 2625 4225
F 0 "#PWR019" H 2625 4075 50  0001 C CNN
F 1 "+5V" H 2625 4365 50  0000 C CNN
F 2 "" H 2625 4225 50  0001 C CNN
F 3 "" H 2625 4225 50  0001 C CNN
	1    2625 4225
	1    0    0    -1  
$EndComp
$Comp
L GND #PWR020
U 1 1
P 1825 5050
F 0 "#PWR020" H 1825 4800 50  0001 C CNN
F 1 "GND" H 1825 4900 50  0000 C CNN
F 2 "" H 1825 5050 50  0001 C CNN
F 3 "" H 1825 5050 50  0001 C CNN
	1    1825 5050
	1    0    0    -1  
$EndComp
$Comp
L GND #PWR021
U 1 1
P 2175 5050
F 0 "#PWR021" H 2175 4800 50  0001 C CNN
F 1 "GND" H 2175 4900 50  0000 C CNN
F 2 "" H 2175 5050 50  0001 C CNN
F 3 "" H 2175 5050 50  0001 C CNN
	1    2175 5050
	1    0    0    -1  
$EndComp
$Comp
L Screw_Terminal_01x02 J3
U 1 1
P 3425 4300
F 0 "J3" H 3425 4400 50  0000 C CNN
F 1 "Screw_Terminal_01x02" H 3425 4100 50  0001 C CNN
F 2 "Connectors_Terminal_Blocks:TerminalBlock_Pheonix_PT-3.5mm_2pol" H 3425 4300 50  0001 C CNN
F 3 "" H 3425 4300 50  0001 C CNN
	1    3425 4300
	1    0    0    1   
$EndComp
Wire Wire Line
	1850 4300 1800 4300
Wire Wire Line
	2150 4300 2525 4300
Wire Wire Line
	2175 5050 2175 4850
Wire Wire Line
	1775 4650 1875 4650
$Comp
L +5V #PWR022
U 1 1
P 1325 4225
F 0 "#PWR022" H 1325 4075 50  0001 C CNN
F 1 "+5V" H 1325 4365 50  0000 C CNN
F 2 "" H 1325 4225 50  0001 C CNN
F 3 "" H 1325 4225 50  0001 C CNN
	1    1325 4225
	1    0    0    -1  
$EndComp
Wire Wire Line
	1825 4700 1825 4650
Connection ~ 1825 4650
Wire Wire Line
	1825 5050 1825 5000
$Comp
L Fuse F3
U 1 1
P 3025 4200
F 0 "F3" V 3105 4200 50  0000 C CNN
F 1 "Fuse" V 2950 4200 50  0000 C CNN
F 2 "Resistors_THT:R_Axial_DIN0207_L6.3mm_D2.5mm_P10.16mm_Horizontal" V 2955 4200 50  0001 C CNN
F 3 "" H 3025 4200 50  0001 C CNN
	1    3025 4200
	0    1    1    0   
$EndComp
Wire Wire Line
	3225 4200 3175 4200
Wire Wire Line
	2525 4300 2525 4350
Wire Wire Line
	2625 4350 2625 4225
Wire Wire Line
	3225 4300 3025 4300
Wire Wire Line
	3025 4300 3025 4350
Wire Wire Line
	2875 4200 2825 4200
Wire Wire Line
	2825 4200 2825 4350
Wire Wire Line
	1325 4300 1500 4300
Wire Wire Line
	2175 4450 2175 4300
Connection ~ 2175 4300
Wire Wire Line
	1475 4650 1425 4650
Text Label 1425 4650 2    60   ~ 0
CH3
Wire Wire Line
	1325 4225 1325 4300
$Comp
L RELAY-SOLIDSTATEPTH RL7
U 1 1
P 5475 4550
F 0 "RL7" H 5050 4775 50  0000 L BNN
F 1 "SSR_G3MB-202P " H 5150 4775 50  0000 L BNN
F 2 "Relays_THT:G3MB-202P" H 5505 4700 20  0001 C CNN
F 3 "" H 5475 4550 60  0001 C CNN
	1    5475 4550
	-1   0    0    1   
$EndComp
$Comp
L MMBT3904 Q7
U 1 1
P 4825 4650
F 0 "Q7" H 4725 4775 50  0000 L CNN
F 1 "MMBT3904/SOT23" V 5025 4225 50  0000 L CNN
F 2 "TO_SOT_Packages_SMD:SOT-23" H 5025 4575 50  0001 L CIN
F 3 "" H 4825 4650 50  0001 L CNN
	1    4825 4650
	1    0    0    -1  
$EndComp
$Comp
L LED LED7
U 1 1
P 4350 4300
F 0 "LED7" V 4300 4300 50  0000 L BNN
F 1 "LED" V 4450 4300 50  0000 L BNN
F 2 "LEDs:LED_0805" H 4380 4450 20  0001 C CNN
F 3 "" H 4350 4300 60  0001 C CNN
	1    4350 4300
	0    -1   -1   0   
$EndComp
$Comp
L R 0603/R23
U 1 1
P 4750 4300
F 0 "0603/R23" V 4830 4300 50  0000 C CNN
F 1 "1K" V 4750 4300 50  0000 C CNN
F 2 "Resistors_SMD:R_0603" V 4680 4300 50  0001 C CNN
F 3 "" H 4750 4300 50  0001 C CNN
	1    4750 4300
	0    -1   -1   0   
$EndComp
$Comp
L R 0603/R15
U 1 1
P 4375 4650
F 0 "0603/R15" V 4455 4650 50  0000 C CNN
F 1 "3K3" V 4375 4650 50  0000 C CNN
F 2 "Resistors_SMD:R_0603" V 4305 4650 50  0001 C CNN
F 3 "" H 4375 4650 50  0001 C CNN
	1    4375 4650
	0    1    1    0   
$EndComp
$Comp
L R 0603/R19
U 1 1
P 4575 4850
F 0 "0603/R19" V 4655 4850 50  0000 C CNN
F 1 "10K" V 4575 4850 50  0000 C CNN
F 2 "Resistors_SMD:R_0603" V 4505 4850 50  0001 C CNN
F 3 "" H 4575 4850 50  0001 C CNN
	1    4575 4850
	1    0    0    -1  
$EndComp
$Comp
L +5V #PWR023
U 1 1
P 5375 4225
F 0 "#PWR023" H 5375 4075 50  0001 C CNN
F 1 "+5V" H 5375 4365 50  0000 C CNN
F 2 "" H 5375 4225 50  0001 C CNN
F 3 "" H 5375 4225 50  0001 C CNN
	1    5375 4225
	1    0    0    -1  
$EndComp
$Comp
L GND #PWR024
U 1 1
P 4575 5050
F 0 "#PWR024" H 4575 4800 50  0001 C CNN
F 1 "GND" H 4575 4900 50  0000 C CNN
F 2 "" H 4575 5050 50  0001 C CNN
F 3 "" H 4575 5050 50  0001 C CNN
	1    4575 5050
	1    0    0    -1  
$EndComp
$Comp
L GND #PWR025
U 1 1
P 4925 5050
F 0 "#PWR025" H 4925 4800 50  0001 C CNN
F 1 "GND" H 4925 4900 50  0000 C CNN
F 2 "" H 4925 5050 50  0001 C CNN
F 3 "" H 4925 5050 50  0001 C CNN
	1    4925 5050
	1    0    0    -1  
$EndComp
$Comp
L Screw_Terminal_01x02 J7
U 1 1
P 6175 4300
F 0 "J7" H 6175 4400 50  0000 C CNN
F 1 "Screw_Terminal_01x02" H 6175 4100 50  0001 C CNN
F 2 "Connectors_Terminal_Blocks:TerminalBlock_Pheonix_PT-3.5mm_2pol" H 6175 4300 50  0001 C CNN
F 3 "" H 6175 4300 50  0001 C CNN
	1    6175 4300
	1    0    0    1   
$EndComp
Wire Wire Line
	4600 4300 4550 4300
Wire Wire Line
	4900 4300 5275 4300
Wire Wire Line
	4925 5050 4925 4850
Wire Wire Line
	4525 4650 4625 4650
$Comp
L +5V #PWR026
U 1 1
P 4075 4225
F 0 "#PWR026" H 4075 4075 50  0001 C CNN
F 1 "+5V" H 4075 4365 50  0000 C CNN
F 2 "" H 4075 4225 50  0001 C CNN
F 3 "" H 4075 4225 50  0001 C CNN
	1    4075 4225
	1    0    0    -1  
$EndComp
Wire Wire Line
	4575 4700 4575 4650
Connection ~ 4575 4650
Wire Wire Line
	4575 5050 4575 5000
$Comp
L Fuse F7
U 1 1
P 5775 4200
F 0 "F7" V 5855 4200 50  0000 C CNN
F 1 "Fuse" V 5700 4200 50  0000 C CNN
F 2 "Resistors_THT:R_Axial_DIN0207_L6.3mm_D2.5mm_P10.16mm_Horizontal" V 5705 4200 50  0001 C CNN
F 3 "" H 5775 4200 50  0001 C CNN
	1    5775 4200
	0    1    1    0   
$EndComp
Wire Wire Line
	5975 4200 5925 4200
Wire Wire Line
	5275 4300 5275 4350
Wire Wire Line
	5375 4350 5375 4225
Wire Wire Line
	5975 4300 5775 4300
Wire Wire Line
	5775 4300 5775 4350
Wire Wire Line
	5625 4200 5575 4200
Wire Wire Line
	5575 4200 5575 4350
Wire Wire Line
	4075 4300 4250 4300
Wire Wire Line
	4925 4450 4925 4300
Connection ~ 4925 4300
Wire Wire Line
	4225 4650 4175 4650
Text Label 4175 4650 2    60   ~ 0
CH7
Wire Wire Line
	4075 4225 4075 4300
$Comp
L RELAY-SOLIDSTATEPTH RL4
U 1 1
P 2725 5975
F 0 "RL4" H 2300 6200 50  0000 L BNN
F 1 "SSR_G3MB-202P " H 2400 6200 50  0000 L BNN
F 2 "Relays_THT:G3MB-202P" H 2755 6125 20  0001 C CNN
F 3 "" H 2725 5975 60  0001 C CNN
	1    2725 5975
	-1   0    0    1   
$EndComp
$Comp
L MMBT3904 Q4
U 1 1
P 2075 6075
F 0 "Q4" H 1975 6200 50  0000 L CNN
F 1 "MMBT3904/SOT23" V 2275 5650 50  0000 L CNN
F 2 "TO_SOT_Packages_SMD:SOT-23" H 2275 6000 50  0001 L CIN
F 3 "" H 2075 6075 50  0001 L CNN
	1    2075 6075
	1    0    0    -1  
$EndComp
$Comp
L LED LED4
U 1 1
P 1600 5725
F 0 "LED4" V 1575 5775 50  0000 L BNN
F 1 "LED" V 1675 5775 50  0000 L BNN
F 2 "LEDs:LED_0805" H 1630 5875 20  0001 C CNN
F 3 "" H 1600 5725 60  0001 C CNN
	1    1600 5725
	0    -1   -1   0   
$EndComp
$Comp
L R 0603/R12
U 1 1
P 2000 5725
F 0 "0603/R12" V 2080 5725 50  0000 C CNN
F 1 "1K" V 2000 5725 50  0000 C CNN
F 2 "Resistors_SMD:R_0603" V 1930 5725 50  0001 C CNN
F 3 "" H 2000 5725 50  0001 C CNN
	1    2000 5725
	0    -1   -1   0   
$EndComp
$Comp
L R 0603/R4
U 1 1
P 1625 6075
F 0 "0603/R4" V 1705 6075 50  0000 C CNN
F 1 "3K3" V 1625 6075 50  0000 C CNN
F 2 "Resistors_SMD:R_0603" V 1555 6075 50  0001 C CNN
F 3 "" H 1625 6075 50  0001 C CNN
	1    1625 6075
	0    1    1    0   
$EndComp
$Comp
L R 0603/R8
U 1 1
P 1825 6275
F 0 "0603/R8" V 1905 6275 50  0000 C CNN
F 1 "10K" V 1825 6275 50  0000 C CNN
F 2 "Resistors_SMD:R_0603" V 1755 6275 50  0001 C CNN
F 3 "" H 1825 6275 50  0001 C CNN
	1    1825 6275
	1    0    0    -1  
$EndComp
$Comp
L +5V #PWR027
U 1 1
P 2625 5650
F 0 "#PWR027" H 2625 5500 50  0001 C CNN
F 1 "+5V" H 2625 5790 50  0000 C CNN
F 2 "" H 2625 5650 50  0001 C CNN
F 3 "" H 2625 5650 50  0001 C CNN
	1    2625 5650
	1    0    0    -1  
$EndComp
$Comp
L GND #PWR028
U 1 1
P 1825 6475
F 0 "#PWR028" H 1825 6225 50  0001 C CNN
F 1 "GND" H 1825 6325 50  0000 C CNN
F 2 "" H 1825 6475 50  0001 C CNN
F 3 "" H 1825 6475 50  0001 C CNN
	1    1825 6475
	1    0    0    -1  
$EndComp
$Comp
L GND #PWR029
U 1 1
P 2175 6475
F 0 "#PWR029" H 2175 6225 50  0001 C CNN
F 1 "GND" H 2175 6325 50  0000 C CNN
F 2 "" H 2175 6475 50  0001 C CNN
F 3 "" H 2175 6475 50  0001 C CNN
	1    2175 6475
	1    0    0    -1  
$EndComp
$Comp
L Screw_Terminal_01x02 J4
U 1 1
P 3425 5725
F 0 "J4" H 3425 5825 50  0000 C CNN
F 1 "Screw_Terminal_01x02" H 3425 5525 50  0001 C CNN
F 2 "Connectors_Terminal_Blocks:TerminalBlock_Pheonix_PT-3.5mm_2pol" H 3425 5725 50  0001 C CNN
F 3 "" H 3425 5725 50  0001 C CNN
	1    3425 5725
	1    0    0    1   
$EndComp
Wire Wire Line
	1850 5725 1800 5725
Wire Wire Line
	2150 5725 2525 5725
Wire Wire Line
	2175 6475 2175 6275
Wire Wire Line
	1775 6075 1875 6075
$Comp
L +5V #PWR030
U 1 1
P 1325 5650
F 0 "#PWR030" H 1325 5500 50  0001 C CNN
F 1 "+5V" H 1325 5790 50  0000 C CNN
F 2 "" H 1325 5650 50  0001 C CNN
F 3 "" H 1325 5650 50  0001 C CNN
	1    1325 5650
	1    0    0    -1  
$EndComp
Wire Wire Line
	1825 6125 1825 6075
Connection ~ 1825 6075
Wire Wire Line
	1825 6475 1825 6425
$Comp
L Fuse F4
U 1 1
P 3025 5625
F 0 "F4" V 3105 5625 50  0000 C CNN
F 1 "Fuse" V 2950 5625 50  0000 C CNN
F 2 "Resistors_THT:R_Axial_DIN0207_L6.3mm_D2.5mm_P10.16mm_Horizontal" V 2955 5625 50  0001 C CNN
F 3 "" H 3025 5625 50  0001 C CNN
	1    3025 5625
	0    1    1    0   
$EndComp
Wire Wire Line
	3225 5625 3175 5625
Wire Wire Line
	2525 5725 2525 5775
Wire Wire Line
	2625 5775 2625 5650
Wire Wire Line
	3225 5725 3025 5725
Wire Wire Line
	3025 5725 3025 5775
Wire Wire Line
	2875 5625 2825 5625
Wire Wire Line
	2825 5625 2825 5775
Wire Wire Line
	1325 5725 1500 5725
Wire Wire Line
	2175 5875 2175 5725
Connection ~ 2175 5725
Wire Wire Line
	1475 6075 1425 6075
Text Label 1425 6075 2    60   ~ 0
CH4
Wire Wire Line
	1325 5650 1325 5725
$Comp
L RELAY-SOLIDSTATEPTH RL8
U 1 1
P 5475 5975
F 0 "RL8" H 5050 6200 50  0000 L BNN
F 1 "SSR_G3MB-202P " H 5150 6200 50  0000 L BNN
F 2 "Relays_THT:G3MB-202P" H 5505 6125 20  0001 C CNN
F 3 "" H 5475 5975 60  0001 C CNN
	1    5475 5975
	-1   0    0    1   
$EndComp
$Comp
L MMBT3904 Q8
U 1 1
P 4825 6075
F 0 "Q8" H 4725 6200 50  0000 L CNN
F 1 "MMBT3904/SOT23" V 5025 5650 50  0000 L CNN
F 2 "TO_SOT_Packages_SMD:SOT-23" H 5025 6000 50  0001 L CIN
F 3 "" H 4825 6075 50  0001 L CNN
	1    4825 6075
	1    0    0    -1  
$EndComp
$Comp
L LED LED8
U 1 1
P 4350 5725
F 0 "LED8" V 4325 5725 50  0000 L BNN
F 1 "LED" V 4425 5725 50  0000 L BNN
F 2 "LEDs:LED_0805" H 4380 5875 20  0001 C CNN
F 3 "" H 4350 5725 60  0001 C CNN
	1    4350 5725
	0    -1   -1   0   
$EndComp
$Comp
L R 0603/R24
U 1 1
P 4750 5725
F 0 "0603/R24" V 4830 5725 50  0000 C CNN
F 1 "1K" V 4750 5725 50  0000 C CNN
F 2 "Resistors_SMD:R_0603" V 4680 5725 50  0001 C CNN
F 3 "" H 4750 5725 50  0001 C CNN
	1    4750 5725
	0    -1   -1   0   
$EndComp
$Comp
L R 0603/R16
U 1 1
P 4375 6075
F 0 "0603/R16" V 4455 6075 50  0000 C CNN
F 1 "3K3" V 4375 6075 50  0000 C CNN
F 2 "Resistors_SMD:R_0603" V 4305 6075 50  0001 C CNN
F 3 "" H 4375 6075 50  0001 C CNN
	1    4375 6075
	0    1    1    0   
$EndComp
$Comp
L R 0603/R20
U 1 1
P 4575 6275
F 0 "0603/R20" V 4655 6275 50  0000 C CNN
F 1 "10K" V 4575 6275 50  0000 C CNN
F 2 "Resistors_SMD:R_0603" V 4505 6275 50  0001 C CNN
F 3 "" H 4575 6275 50  0001 C CNN
	1    4575 6275
	1    0    0    -1  
$EndComp
$Comp
L +5V #PWR031
U 1 1
P 5375 5650
F 0 "#PWR031" H 5375 5500 50  0001 C CNN
F 1 "+5V" H 5375 5790 50  0000 C CNN
F 2 "" H 5375 5650 50  0001 C CNN
F 3 "" H 5375 5650 50  0001 C CNN
	1    5375 5650
	1    0    0    -1  
$EndComp
$Comp
L GND #PWR032
U 1 1
P 4575 6475
F 0 "#PWR032" H 4575 6225 50  0001 C CNN
F 1 "GND" H 4575 6325 50  0000 C CNN
F 2 "" H 4575 6475 50  0001 C CNN
F 3 "" H 4575 6475 50  0001 C CNN
	1    4575 6475
	1    0    0    -1  
$EndComp
$Comp
L GND #PWR033
U 1 1
P 4925 6475
F 0 "#PWR033" H 4925 6225 50  0001 C CNN
F 1 "GND" H 4925 6325 50  0000 C CNN
F 2 "" H 4925 6475 50  0001 C CNN
F 3 "" H 4925 6475 50  0001 C CNN
	1    4925 6475
	1    0    0    -1  
$EndComp
$Comp
L Screw_Terminal_01x02 J8
U 1 1
P 6175 5725
F 0 "J8" H 6175 5825 50  0000 C CNN
F 1 "Screw_Terminal_01x02" H 6175 5525 50  0001 C CNN
F 2 "Connectors_Terminal_Blocks:TerminalBlock_Pheonix_PT-3.5mm_2pol" H 6175 5725 50  0001 C CNN
F 3 "" H 6175 5725 50  0001 C CNN
	1    6175 5725
	1    0    0    1   
$EndComp
Wire Wire Line
	4600 5725 4550 5725
Wire Wire Line
	4900 5725 5275 5725
Wire Wire Line
	4925 6475 4925 6275
Wire Wire Line
	4525 6075 4625 6075
$Comp
L +5V #PWR034
U 1 1
P 4075 5650
F 0 "#PWR034" H 4075 5500 50  0001 C CNN
F 1 "+5V" H 4075 5790 50  0000 C CNN
F 2 "" H 4075 5650 50  0001 C CNN
F 3 "" H 4075 5650 50  0001 C CNN
	1    4075 5650
	1    0    0    -1  
$EndComp
Wire Wire Line
	4575 6125 4575 6075
Connection ~ 4575 6075
Wire Wire Line
	4575 6475 4575 6425
$Comp
L Fuse F8
U 1 1
P 5775 5625
F 0 "F8" V 5855 5625 50  0000 C CNN
F 1 "Fuse" V 5700 5625 50  0000 C CNN
F 2 "Resistors_THT:R_Axial_DIN0207_L6.3mm_D2.5mm_P10.16mm_Horizontal" V 5705 5625 50  0001 C CNN
F 3 "" H 5775 5625 50  0001 C CNN
	1    5775 5625
	0    1    1    0   
$EndComp
Wire Wire Line
	5975 5625 5925 5625
Wire Wire Line
	5275 5725 5275 5775
Wire Wire Line
	5375 5775 5375 5650
Wire Wire Line
	5975 5725 5775 5725
Wire Wire Line
	5775 5725 5775 5775
Wire Wire Line
	5625 5625 5575 5625
Wire Wire Line
	5575 5625 5575 5775
Wire Wire Line
	4075 5725 4250 5725
Wire Wire Line
	4925 5875 4925 5725
Connection ~ 4925 5725
Wire Wire Line
	4225 6075 4175 6075
Text Label 4175 6075 2    60   ~ 0
CH8
Wire Wire Line
	4075 5650 4075 5725
$EndSCHEMATC
